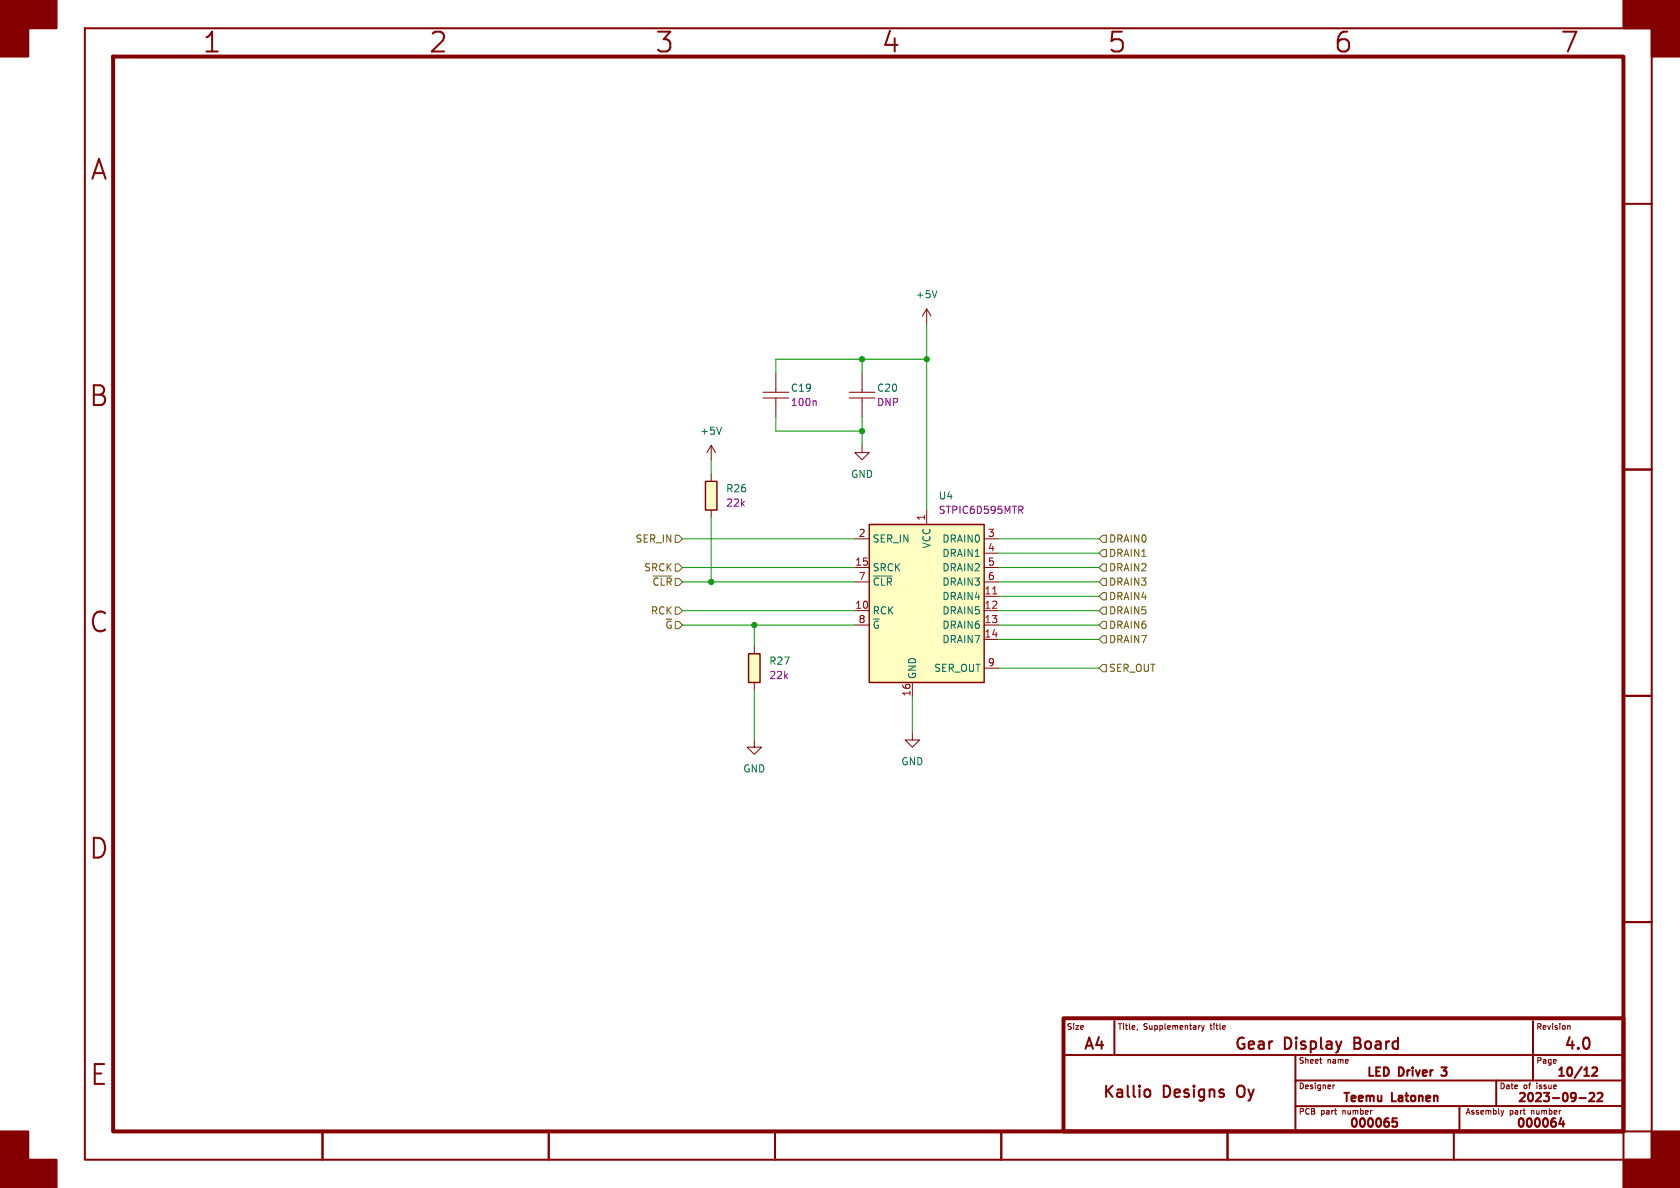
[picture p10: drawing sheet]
<svg xmlns="http://www.w3.org/2000/svg" width="297mm" height="210mm" viewBox="0 0 297 210" stroke-linecap="round" stroke-linejoin="round" font-family="sans-serif">
<g fill="none" stroke="#840000" stroke-width=".35">
<path d="M15 5h277v200h-277zM287 36h5M287 83h5M287 123h5M287 163h5M188 186.5h99M197 180.5v6M202.4 192.8a.54 .54 0 0 1 .5-.2 .54 .54 0 0 1 .5 .4v.5a.54 .54 0 0 1-.5 .4 .54 .54 0 0 1-.5-.2M229 186.5v13.5M229 191h58M237.1 184.1l-.4 1.3M246.9 197.7h-.7l-.1 .7 .3-.1h.5l.1 .2-.1 .5-.2 .2-.6-.2"/>
<path d="M254.8 190l.2 .2h.4M254.8 188.7h.9M258 195.5v4.5M264.5 191v4.5M271 180.5v10.5M276 197.6l-.4 1.1h1M276.4 198.2v1M279.2 194.1h1.2M280.1 190.2h.8M281 193.3l.6-.1 .2 .1 .1 .3-1 1.1h1M281.5 188.8l.6-.1 .2 .1 .1 .3-1 1.1h1M282.4 193.3l.6-.1 .2 .1 .1 .3-.9 1.1h.9"/>
<path d="M287 195.5h-58M57 200v5M97 200v5M137 200v5M177 200v5M181 200h111M217 200v5M257 200v5M287 200v5"/>
</g>
<path d="M20 10h267v190h-267zM188 180h99v20h-99z" fill="none" stroke="#840000" stroke-width=".7"/>
<g fill="#840000" stroke="#840000" stroke-width=".35">
<path d="M0 0h10v5h-5v5h-5z"/>
<path d="M0 200h5v5h5v5h-10z"/>
<path d="M287 0h10v10h-5v-5h-5z"/>
<path d="M292 200h5v10h-10v-5h5z"/>
</g>
<g fill="none" stroke="#840000" stroke-width=".18">
<path d="M133.3 130.8v1.3h1.3l-1.3 1.3-1.2-1.3h1.2M201.1 181.9l-.1 .2M212.1 181.3h.1M212.4 181.3l.3 .7M212.7 182l-.3 .3M212.9 181.3l-.2 .7M233.6 188h.1M235.7 191.8v.7M236 191.8l-.3 .2M265.4 196.3l.2 .7M265.6 197l-.1 .2M265.8 196.3l-.2 .7"/>
<path d="M277.2 181.3h.3l.1 .7"/>
</g>
<path d="M124.7 85.1h2v5.1h-2z" fill="#ffffc2"/>
<path d="M124.7 85.1h2v5.1h-2z" fill="none" stroke="#840000" stroke-width=".25"/>
<path d="M125.7 78.7v2.6M125.7 78.7l-.7 1.3M125.7 78.7l.8 1.3M125.7 83.8v1.3M125.7 90.2v1.2M161.3 129.5v1.3h1.3l-1.3 1.3-1.3-1.3h1.3" fill="none" stroke="#840000" stroke-width=".18"/>
<path d="M127.5 75.5l-.4 1.3" fill="none" stroke="#006464" stroke-width=".18"/>
<path d="M153.7 92.7h20.3v28h-20.3z" fill="#ffffc2"/>
<path d="M153.7 92.7h20.3v28h-20.3z" fill="none" stroke="#840000" stroke-width=".25"/>
<g fill="none" stroke="#840000" stroke-width=".18">
<path d="M151.1 95.3h2.6M163.8 90.2v2.5M174 95.3h2.5M174 97.8h2.5M151.1 108h2.6M151.1 110.5h2.6M151.1 100.3h2.6M151.1 102.9h2.6M174 108h2.5M174 105.4h2.5M174 110.5h2.5M174 113h2.5"/>
<path d="M174 100.3h2.5M174 102.9h2.5M174 118.1h2.5M161.3 120.7v2.5"/>
</g>
<path d="M175.5 105h.7" fill="none" stroke="#a90000" stroke-width=".18"/>
<path d="M154.4 101.8h3.3" fill="none" stroke="#006464" stroke-width=".18"/>
<path d="M180.4 90.1l.4 .6M180.6 89.5l.2 .2v.3l-.2 .1" fill="none" stroke="#840084" stroke-width=".18"/>
<path d="M132.3 115.6h2.1v5.1h-2.1z" fill="#ffffc2"/>
<path d="M132.3 115.6h2.1v5.1h-2.1z" fill="none" stroke="#840000" stroke-width=".25"/>
<g fill="none" stroke="#840000" stroke-width=".18">
<path d="M163.8 54.6l-.7 1.3M163.8 54.6v2.6M163.8 54.6l.8 1.3M134.9 70.4h4.5M134.9 69.3h4.5M137.2 66v3.3M137.2 70.4v3.3M150.1 70.4h4.6M150.1 69.3h4.6M152.4 78.7v1.3h1.3l-1.3 1.3-1.3-1.3h1.3M152.4 66v3.3M152.4 70.4v3.3"/>
<path d="M133.3 114.3v1.3M133.3 120.7v1.2"/>
</g>
<path d="M144.1 70.9l.2 .1v.7" fill="none" stroke="#840084" stroke-width=".18"/>
<path d="M165.6 51.4l-.4 1.2" fill="none" stroke="#006464" stroke-width=".18"/>
<g fill="none" stroke="#725600" stroke-width=".18">
<path d="M119.4 99.7h.6l.6 .6-.6 .7h-.6zM119.4 94.6h.6l.6 .7-.6 .6h-.6zM194.9 94.6h.7v1.3h-.7l-.6-.6zM194.9 99.7h.7v1.3h-.7l-.6-.7zM194.9 97.2h.7v1.2h-.7l-.6-.6zM115.5 101.8h3.3M119.4 107.3h.6l.6 .7-.6 .6h-.6zM194.9 102.2h.7v1.3h-.7l-.6-.6zM194.9 117.5h.7v1.2h-.7l-.6-.6zM194.9 107.3h.7v1.3h-.7l-.6-.6zM194.9 112.4h.7v1.3h-.7l-.6-.7zM194.9 104.8h.7v1.2h-.7l-.6-.6z"/>
<path d="M194.9 109.9h.7v1.2h-.7l-.6-.6z"/>
</g>
<g fill="none" stroke="#009600" stroke-width=".18">
<path d="M163.8 57.2v33M137.2 73.7v2.5h15.2M152.4 63.5v2.5M152.4 73.7v5M163.8 63.5h-26.6v2.5M120.6 95.3h30.5M125.7 81.3v2.5M125.7 91.4v11.5M176.5 95.3h17.8M176.5 97.8h17.8M120.6 110.5h30.5M120.6 108h30.5"/>
<path d="M120.6 100.3h30.5M120.6 102.9h30.5M133.3 110.5v3.8M176.5 110.5h17.8M176.5 108h17.8M176.5 100.3h17.8M176.5 102.9h17.8M176.5 105.4h17.8M176.5 113h17.8M176.5 118.1h17.8M133.3 121.9v8.9M161.3 123.2v6.3"/>
</g>
<g fill="#009600" stroke="#009600" stroke-width=".18">
<circle cx="133.3" cy="110.5" r=".46"/>
<circle cx="125.7" cy="102.9" r=".46"/>
<circle cx="152.4" cy="76.2" r=".46"/>
<circle cx="163.8" cy="63.5" r=".46"/>
<circle cx="152.4" cy="63.5" r=".46"/>
</g>
<g font-size="4.9" fill="#840000">
<text x="35.7" y="9.8">1</text>
<text x="75.7" y="9.8">2</text>
<text x="115.7" y="9.8">3</text>
<text x="155.7" y="9.8">4</text>
<text x="195.7" y="9.8">5</text>
<text x="235.7" y="9.8">6</text>
<text x="275.7" y="9.8">7</text>
<text x="15.8" y="32.3">A</text>
<text x="15.6" y="72.3">B</text>
<text x="15.6" y="112.3">C</text>
<text x="15.6" y="152.3">D</text>
<text x="15.7" y="192.3">E</text>
</g>
<g font-size="2.8" fill="#840000">
<text x="191.4" y="186">A4</text>
<text x="218.1" y="186">Gear</text>
<text x="227" y="186">Display</text>
<text x="239.9" y="186">Board</text>
<text x="276.3" y="186">4.0</text>
<text x="194.7" y="194.5">Kallio</text>
<text x="205.6" y="194.5">Designs</text>
<text x="219.3" y="194.5">Oy</text>
</g>
<g font-size="2.1" fill="#840000">
<text x="241.5" y="190.8">LED</text>
<text x="247.5" y="190.8">Driver</text>
<text x="255.9" y="190.8">3</text>
<text x="275" y="190.8">10/12</text>
<text x="237.1" y="195.3">Teemu</text>
<text x="246.1" y="195.3">Latonen</text>
<text x="268.1" y="195.3">2023-09-22</text>
<text x="238.3" y="199.8">000065</text>
<text x="267.8" y="199.8">000064</text>
</g>
<g font-size="1.8" fill="#006464">
<text x="161.8" y="52.9">+5V</text>
<text x="139.7" y="69.4">C19</text>
<text x="154.9" y="69.4">C20</text>
<text x="123.7" y="77.1">+5V</text>
<text x="128.3" y="87.2">R26</text>
<text x="150.4" y="84.7">GND</text>
<text x="165.9" y="88.5">U4</text>
<text x="154.2" y="101.2">SRCK</text>
<text x="154.2" y="96.1">SER_IN</text>
<text x="164.7" y="97" transform="rotate(-90 164.7 97)">VCC</text>
<text x="166.5" y="96.1">DRAIN0</text>
<text x="166.5" y="98.7">DRAIN1</text>
<text x="166.5" y="101.2">DRAIN2</text>
<text x="154.2" y="103.7">~{CLR}</text>
<text x="166.5" y="106.3">DRAIN4</text>
<text x="166.5" y="103.7">DRAIN3</text>
<text x="154.2" y="108.8">RCK</text>
<text x="154.2" y="111.4">~{G}</text>
<text x="166.5" y="108.8">DRAIN5</text>
<text x="166.5" y="111.4">DRAIN6</text>
<text x="166.5" y="113.9">DRAIN7</text>
<text x="135.9" y="117.7">R27</text>
<text x="165.1" y="119">SER_OUT</text>
<text x="162.2" y="120.1" transform="rotate(-90 162.2 120.1)">GND</text>
<text x="131.3" y="136.8">GND</text>
<text x="159.3" y="135.5">GND</text>
</g>
<g font-size="1.8" fill="#840084">
<text x="139.7" y="72">100n</text>
<text x="154.9" y="72">DNP</text>
<text x="128.3" y="89.8">22k</text>
<text x="165.9" y="91">STPIC6D595MTR</text>
<text x="135.9" y="120.2">22k</text>
</g>
<g font-size="1.8" fill="#a90000">
<text x="151.7" y="95">2</text>
<text x="163.6" y="92.1" transform="rotate(-90 163.6 92.1)">1</text>
<text x="174.6" y="95">3</text>
<text x="151.1" y="100.1">15</text>
<text x="174.6" y="97.5">4</text>
<text x="174.6" y="100.1">5</text>
<text x="151.1" y="107.7">10</text>
<text x="151.7" y="102.6">7</text>
<text x="173.9" y="105.2">11</text>
<text x="173.9" y="107.7">12</text>
<text x="174.6" y="102.6">6</text>
<text x="151.7" y="110.2">8</text>
<text x="173.9" y="110.2">13</text>
<text x="173.9" y="112.8">14</text>
<text x="174.6" y="117.9">9</text>
<text x="161" y="123.2" transform="rotate(-90 161 123.2)">16</text>
</g>
<g font-size="1.8" fill="#725600">
<text x="112.3" y="96.1">SER_IN</text>
<text x="113.8" y="101.2">SRCK</text>
<text x="196" y="96.1">DRAIN0</text>
<text x="196" y="101.2">DRAIN2</text>
<text x="196" y="98.7">DRAIN1</text>
<text x="115.2" y="103.7">~{CLR}</text>
<text x="196" y="103.7">DRAIN3</text>
<text x="196" y="106.3">DRAIN4</text>
<text x="115" y="108.8">RCK</text>
<text x="117.5" y="111.4">~{G}</text>
<text x="196" y="108.8">DRAIN5</text>
<text x="196" y="113.9">DRAIN7</text>
<text x="196" y="111.4">DRAIN6</text>
<text x="196" y="119">SER_OUT</text>
</g>
<g font-size="1.4" fill="#840000">
<text x="188.5" y="182.3">Size</text>
<text x="197.5" y="182.3">Title,</text>
<text x="202.3" y="182.3">Supplementary</text>
<text x="214.4" y="182.3">title</text>
<text x="271.5" y="182.3">Revision</text>
<text x="229.5" y="188.3">Sheet</text>
<text x="234.8" y="188.3">name</text>
<text x="271.5" y="188.3">Page</text>
<text x="229.5" y="192.8">Designer</text>
<text x="229.5" y="197.3">PCB</text>
<text x="233.6" y="197.3">part</text>
<text x="237.7" y="197.3">number</text>
<text x="259" y="197.3">Assembly</text>
<text x="265" y="192.8">Date</text>
<text x="267" y="197.3">part</text>
<text x="269.4" y="192.8">of</text>
<text x="271.1" y="197.3">number</text>
<text x="272" y="192.8">issue</text>
</g>
</svg>
